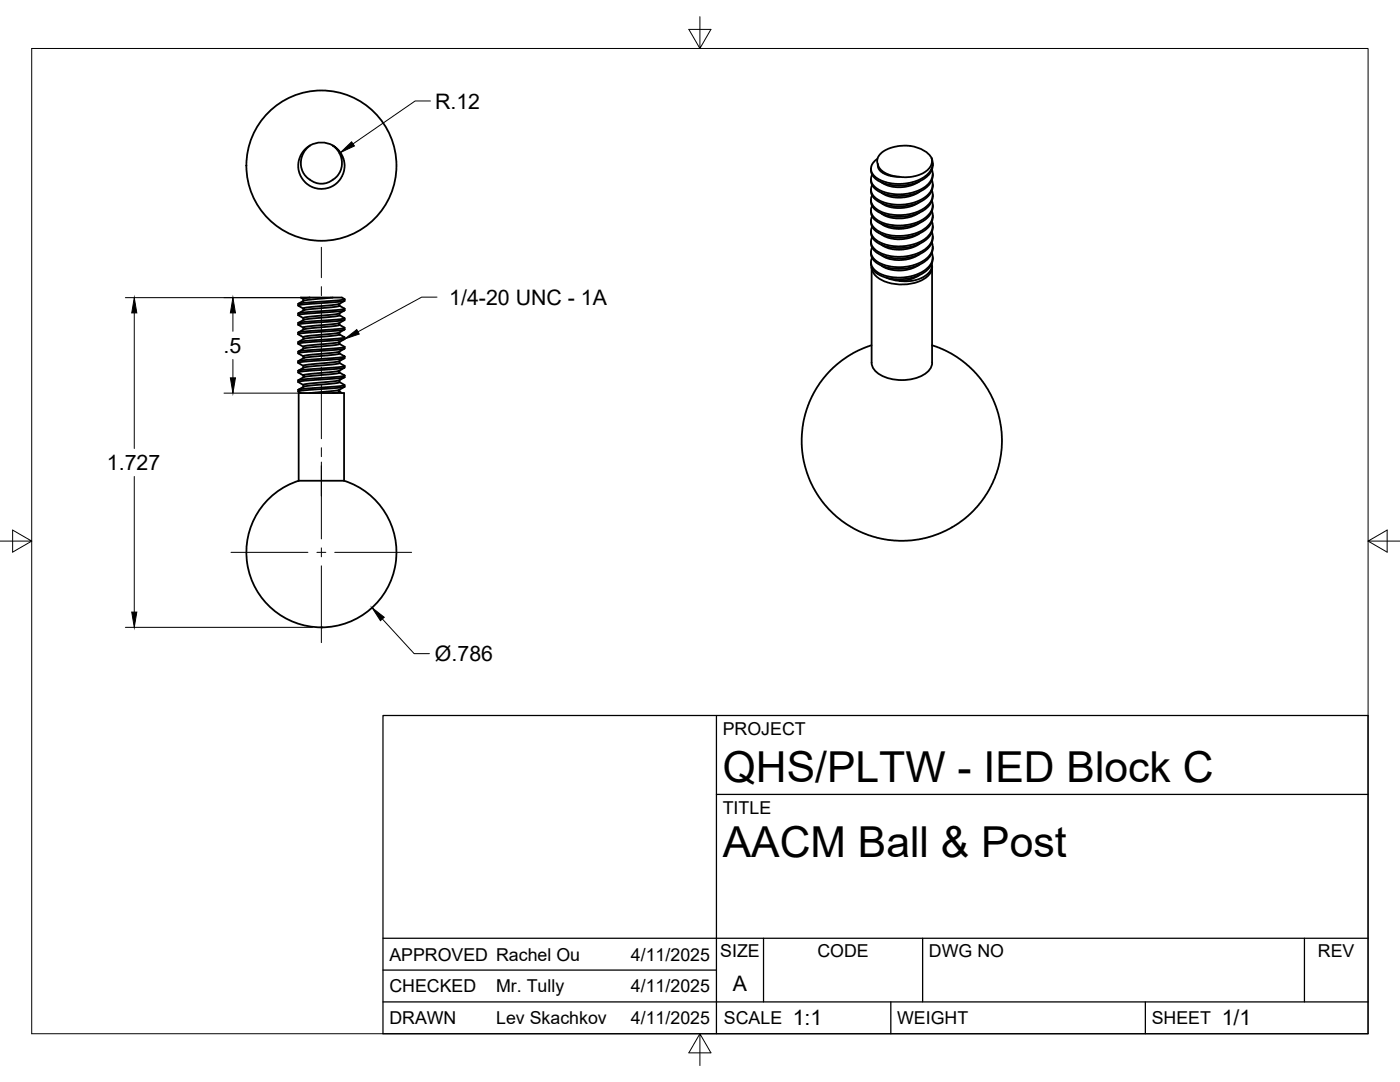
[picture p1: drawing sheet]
<svg xmlns="http://www.w3.org/2000/svg" width="279mm" height="216mm" viewBox="0 0 279 216" stroke-linecap="round" stroke-linejoin="round" font-family="sans-serif">
<!-- layer: Visible -->
<g fill="none" stroke="#000" stroke-width=".36">
<path d="M61.8 35.8a3.6 3.6 0 0 0 4.7 0M61.9 29l-.9 .8-.5 .8-.3 .9-.2 1.1 .1 .9 .4 1 .6 .7 .7 .7M61.9 29l-.9 .7-.8 .9-.6 1.7v1.5l.2 .8 .5 1.1 .7 .8 .8 .6 .9 .4 1 .2 1.2-.1 1-.2 1.6-1.1 .6-.8 .4-1 .3-1.2-.1-.9-.3-1.1-.5-.9-.7-.8-.8-.6 .7 .6 .6 .8 .4 .9 .1 .9v1.1l-.3 1-.7 .9-.8 .7M66.4 29a4.6 4.6 0 0 0-4.5 0M183.5 38.3l-1.9 .9-1.8 .2-2.2-.2-1.7-.7M183.5 36.2l-1.8 .8-1.9 .4-2.2-.3-1.7-.7M185.9 31.6l.1 .2a3.1 3.1 0 0 1-2.6 3.1l-1.4 .4-1.1 .1-3.2-.3-1.1-.4-1-.6-.4-.7v-.7M185.9 31.6l.2 .8v.9l-.4 .8-.7 .8-.7 .5-1.4 .7-1.5 .4-1.6 .2h-1.2l-1.6-.3-1.6-.6-.9-.7-.6-.8v-1l.4-.9 .8-.7M185.9 31.6a6.3 6.3 0 0 0-4.9-2.5h-1.4l-1.4 .3-.9 .3-1.3 .7a1.98 1.98 0 0 0-.8 2.4 3.4 3.4 0 0 0 2.7 2.2l1.6 .3M186 38a3.2 3.2 0 0 1-2 3.8l-1.4 .7-1.2 .3-2.8 .1-1.3-.2-1.3-.4-1.1-.6-.7-.7a1.78 1.78 0 0 1-.1-2M186 33.8a3.4 3.4 0 0 1-2.4 4.1l-2.4 .7-2.2 .2-2.4-.4-1.7-.9a2.03 2.03 0 0 1-.8-2.6M186 35.9v.1a3.3 3.3 0 0 1-2.3 3.9l-2.1 .7-2.6 .3-2.3-.4-1.6-.7a2.14 2.14 0 0 1-1-2.9"/>
<path d="M186.2 38.8l-.1 1.1-.3 .6-1.2 1.3-1.6 .8-2.6 .6-1.5 .1-1.4-.2-2.2-.8-.8-.6-.4-.5-.3-.7v-.6M186.2 36.8l-.1 1-.3 .6-.6 .8-.8 .6-1.9 .9-2.4 .5-2.6-.2-2-.7-.9-.6-.6-.7-.2-1.2M186.2 34.7l-.1 .6-.3 1-.5 .7-.7 .7-2.2 1-2.3 .4-2.5-.1-2.1-.7-.9-.6-.5-.6-.3-.7v-.7M186.2 32.6l-.1 .7-.3 1-.4 .6-.8 .7-1.7 .8-2.5 .6h-1.6l-1.4-.2-2.1-.7-1.2-1.1-.2-.6-.1-.7M60.5 59.6v.4M61.8 59.4h-1.8l.5 .3M61.8 59.4l-1.3 .2M61.8 59.4h4.6M68.7 59.7l-.9 .2-6.3 .4-2 .3M68.7 59.7l-.5-.3h-1.8l-4.8 .4-1 .2-1.1 .6M68.8 59.7l-.1 .3-.6 .2-7.2 .5-1.1 .2-.2 .1M176.9 55.4l1.2 .4 1.4 .2"/>
<path d="M183.5 52.8l-1.9 .9-1.8 .3-2.5-.3-1.4-.7M183.5 50.7l-.8 .5-1.1 .4-2.1 .3-2.2-.3-1.4-.7M183.5 48.6l-1.8 .9-2.2 .3-2.2-.2-1.4-.8M183.5 46.6l-1.6 .7-2.4 .5-2.3-.4-1.3-.6M183.5 44.5l-1.1 .6-1 .3-1.9 .3-2-.3-1.6-.7M183.5 42.4l-1.7 .8-1.9 .4-2.4-.3-1.6-.7M183.5 40.3l-1.6 .8-2.1 .4-2.3-.2-1.6-.8M186 52.6l-.1 1.1-.4 .5-.5 .6-.9 .6-2.2 .6h-2.4l2.2-.3 1.8-.8M186 50.4a3.2 3.2 0 0 1-2.1 3.9l-1.2 .6-1.5 .3-2.7 .2-1.4-.3-1.2-.4-1.3-.7-.5-.8a1.76 1.76 0 0 1-.1-1.7M186 40.1a3.3 3.3 0 0 1-2.3 3.9l-2.1 .8-2.6 .2-2.3-.4-1.5-.6-.6-.5a1.86 1.86 0 0 1-.5-2.4M186 42.1a3.2 3.2 0 0 1-2 3.9l-1.1 .5-1.3 .4-2.8 .2-2.1-.4-1.1-.4-1-.7a1.89 1.89 0 0 1-.5-2.4M186 44.2a3.4 3.4 0 0 1-2.2 4l-2.2 .7-2.5 .3-2.4-.4-1.2-.5-.9-.6a1.89 1.89 0 0 1-.5-2.4"/>
<path d="M186 46.3a3.3 3.3 0 0 1-2.3 3.9l-2.3 .9-2.3 .1-2.4-.3-1.2-.5-.9-.6a1.89 1.89 0 0 1-.5-2.5M186 48.4a3.4 3.4 0 0 1-2.3 3.9l-2.5 .9-2.7 .1-2.5-.6-1-.5-.7-.7a1.84 1.84 0 0 1-.2-2.1M186 53.3v19.1M186 53.1a3 3 0 0 1-2 2.8 9.2 9.2 0 0 1-8.9-.6 2.69 2.69 0 0 1-1.2-2v19.1a3.7 3.7 0 0 0 3 3 9 9 0 0 0 8.3-1.3l.7-1.1 .1-.6M186.2 51.3l-.1 .9-.3 .8-1.1 1.2-2.1 1-2.5 .5h-1.8l-1.1-.2-2-.8-1.1-1-.3-.7v-.7M186.2 49.2l-.3 1.5-.7 .9-.6 .6-1.7 .9-2.6 .5-2.7-.1-2.1-.7-.8-.5-.6-.8-.3-.7v-.5M186.2 47.2l-.1 .7-.3 .8-1.1 1.3-1.8 1-2.3 .5h-2.1l-1.7-.3-1.1-.4-.9-.6-.6-.6-.4-.7v-.7M186.2 45.1l-.1 .7-.3 .9-1.1 1.2-1.9 1.1-2.2 .4h-2.2l-1.3-.2-1.4-.4-1.4-1.1-.4-.8-.1-.8M186.2 43l-.3 1.5-.5 .8-.7 .5-1.7 1-2.4 .6-2.7-.1-2.3-.7-.8-.5-.6-.6-.3-.6-.1-.9M186.2 40.9l-.1 1-.4 .8-1.1 1.2-1.6 .8-2.7 .6h-1.5l-1.3-.1-1.9-.6-.9-.7-.6-.6-.2-.6-.1-.7M59.5 68.3v.3l1 .6M59.5 60.6v.4"/>
<path d="M59.5 66.4v.3M59.5 70.2v.3M59.5 72.4l1 .6M59.5 70.5l1 .6M59.5 61l1 .6M60.5 61.6v.4M60.5 63.5v.4M60.5 65.4v.4M60.5 71.1v.4M60.5 73v.4M60.5 74.9v.4M67.7 74.4l-.9 .2-5.8 .5-1.5 .8"/>
<path d="M67.7 64.8l-1 .3-5.7 .5-1.5 .7M67.8 77.8l-.1 .4-1.3 .2M67.8 75.9l-.1 .4-.2 .1-6.5 .6-1.5 .8M67.8 72.5l-1 .2-5.9 .6-1.4 .7M67.8 70.5l-1.3 .3-5.6 .6-1.4 .7M67.8 68.2l-.1 .5h-.2l-6.6 .7-1.4 .7M67.8 66.3l-.1 .5-.3 .1-6.4 .6-1.5 .7M67.8 62.9l-1.1 .3-5.6 .5-.5 .1-1.1 .6M67.8 61l-1.3 .3-5.6 .5-1.4 .7M67.8 61l1 .6-1.6 .3-7.2 .5-.4 .1-.1 .4M67.8 62.9l.9 .6-1.5 .3-7.2 .5-.5 .1v.4M67.8 64.8l.9 .6-1.3 .3-6.6 .4-1.3 .3"/>
<path d="M67.8 72.4l1 .6-1.1 .3-7.8 .6-.4 .1v.3M67.8 74.3l1 .7-1.8 .2-7.1 .6-.4 .1v.3M67.8 60.6v.4M67.8 62.5v.4M67.8 64.4v.4M67.8 70.1v.4M67.8 72.1v.4M67.8 74v.4M67.8 78.1l.4 .3M67.8 76.2l.9 .6M67.8 70.5l.9 .6M67.8 68.6l.9 .6"/>
<path d="M67.8 66.7l.9 .6M68.7 67.3l-1.3 .3-6.4 .4-1.5 .3M68.7 69.2l-1.3 .3-6.4 .4-1.5 .3M68.7 71.1l-1 .3-7.5 .5-.7 .2v.3M68.7 76.8l-.8 .2-7.8 .6-.6 .2v.3M68.7 77.2l-1.1 .6-.4 .1-5.4 .5M68.7 75.3l-1.3 .7-6.7 .7-.2 .1v.4M68.7 73.4l-1.3 .7-5.7 .5-1.2 .3M68.7 71.5l-1.3 .7-5.7 .5-1.2 .3M68.7 69.6l-1.3 .7-5.8 .5-1.1 .3M68.7 67.7l-1.3 .7-6.6 .6-.3 .2v.4M68.7 65.8l-1.3 .7-6.6 .6-.3 .1v.5"/>
<path d="M68.7 63.9l-1.3 .7-5.8 .5-1.1 .3M68.7 62l-1.3 .7-5.8 .5-1.1 .3M68.7 60l-1.4 .7-5.7 .6-1.1 .3M68.8 76.9l-.1 .3-.5 .1-7.2 .6-1.5 .2 .5 .3M68.8 75l-.1 .3-.5 .1-7.2 .5-1.5 .3 1 .6M68.8 73l-.1 .4-.7 .1-7.2 .6-1.3 .2 1 .6M68.8 71.1l-.1 .4-.7 .1-7.5 .6-.9 .2M68.8 69.5l-1.7 .3-6.6 .5-.9 .2M68.8 67.3l-.1 .4-.4 .1-7.8 .6-.9 .2M68.8 65.4l-.1 .4-.4 .1-7.1 .5-1.7 .3 1 .6M68.8 63.5l-.1 .4-.4 .1-7.1 .5-1.7 .2 1 .7M68.8 61.6l-.1 .4-.4 .1-7.4 .5-1.4 .2 1 .7"/>
<path d="M68.8 69.2v.3M173.9 68.9l-3.1 1.3-2.8 1.8-2.5 2.2-2.4 3-1.6 3.1-1.1 3.4-.4 3.6 .2 3.5 .9 3.6 1.2 2.9 1.1 1.8 1.1 1.5 2.3 2.4 3.1 2.2 3.2 1.5 3.4 .9 3 .3 3.9-.3 2.6-.6 3.4-1.4 3.3-2.2 2.6-2.6 2.2-3.2 1.4-3.3 .9-3.7 .2-3.1-.5-3.6-.8-3-1.6-3.3-2.2-3-2.7-2.5-3.2-2-3-1.2M59.6 95.9v-17.5h9.1v17.5M59.6 95.9h9.1M59.6 95.9a15 15 0 0 0-7.6 23.1 15 15 0 0 0 24.3 0 15 15 0 0 0-7.6-23.1"/>
<circle cx="64.2" cy="33.1" r="15"/>
</g>
<circle cx="64.1" cy="125.2" r=".18" fill="#000"/>
<!-- layer: Border -->
<path d="M6.3 9.7h266.7v196.6h-266.7zM139.7 3.3v6.4l2.2-3.8h-4.4l2.2 3.8M0 108h6.3l-3.8-2.2v4.4l3.8-2.2M273 108l3.8 2.2v-4.4l-3.8 2.2h6.4M139.7 206.3l-2.2 3.8h4.4l-2.2-3.8v6.3" fill="none" stroke="#000" stroke-width=".2"/>
<!-- layer: Titleblock -->
<path d="M76.4 142.8h196.6v63.5h-196.6zM143 158.5h130M143 142.8v63.5M76.4 199.9h196.6M76.4 193.6h66.6M76.4 187.2h196.6M152.4 187.2v12.7M177.8 199.9v6.4M184.1 187.2v12.7M228.6 199.9v6.4M260.3 187.2v12.7" fill="none" stroke="#000" stroke-width=".25"/>
<!-- layer: FD_Dimensions -->
<path d="M85.9 20.2h-3.1l-12.3 8.5M25 59.4h35.1M26.8 62.4v27.1M44.7 78.4h22.2M46.5 62.4v3.7M46.5 71.7v3.7M26.8 95.1v27M25 125.2h37.4M76.3 123.5l6.4 6.9h3" fill="none" stroke="#000" stroke-width=".2"/>
<path d="M67.9 30.4l2.3-2.1 .5 .8zM26.8 59.4l.5 3h-1zM46 75.4h1l-.5 3zM46.5 59.4l.5 3h-1zM26.3 122.1h1l-.5 3.1zM74.3 121.3l2.4 1.9-.8 .6z" fill="#000" stroke="#000" stroke-width=".2"/>
<!-- layer: Hole Notes -->
<path d="M68.8 67.6l2.4-1.8 .5 .9z" fill="#000" stroke="#000" stroke-width=".2"/>
<path d="M87.2 59.3h-3l-12.8 6.9" fill="none" stroke="#000" stroke-width=".2"/>
<!-- layer: Smart Centers -->
<path d="M64.1 49.3v6.1M64.1 57.2v1.8M64.1 60.8v10.7M64.1 73.3v1.8M64.1 76.8v10.7M64.1 89.3v1.8M64.1 92.2v15.3M46.1 110.2h15.3M63.2 110.2h1.8M64.1 109.3v1.8M64.1 112.9v15.3M66.8 110.2h15.3" fill="none" stroke="#000" stroke-width=".2"/>
<g font-size="8.5">
<text x="144.3" y="156">QHS/PLTW - IED Block C</text>
<text x="144.3" y="171">AACM Ball &amp; Post</text>
</g>
<g font-size="4.3">
<text x="86.8" y="21.7">R.12</text>
<text x="89.7" y="60.8">1/4-20 UNC - 1A</text>
<text x="44.6" y="70.4">.5</text>
<text x="21.3" y="93.8">1.727</text>
<text x="86.8" y="131.9">Ø.786</text>
<text x="146.3" y="197.7">A</text>
<text x="158.2" y="204.6">1:1</text>
<text x="243.8" y="204.6">1/1</text>
</g>
<g font-size="3.5">
<text x="144.3" y="146.6">PROJECT</text>
<text x="144.3" y="162.3">TITLE</text>
<text x="77.7" y="191.7">APPROVED Rachel Ou</text>
<text x="125.9" y="191.7">4/11/2025</text>
<text x="143.7" y="191">SIZE</text>
<text x="163.1" y="191">CODE</text>
<text x="185.4" y="191">DWG NO</text>
<text x="263" y="191">REV</text>
<text x="77.7" y="198">CHECKED</text>
<text x="99" y="198">Mr. Tully</text>
<text x="125.9" y="198">4/11/2025</text>
<text x="77.7" y="204.4">DRAWN</text>
<text x="99" y="204.4">Lev Skachkov</text>
<text x="125.9" y="204.4">4/11/2025</text>
<text x="144.5" y="204.4">SCALE</text>
<text x="179" y="204.4">WEIGHT</text>
<text x="229.8" y="204.4">SHEET</text>
</g>
</svg>
